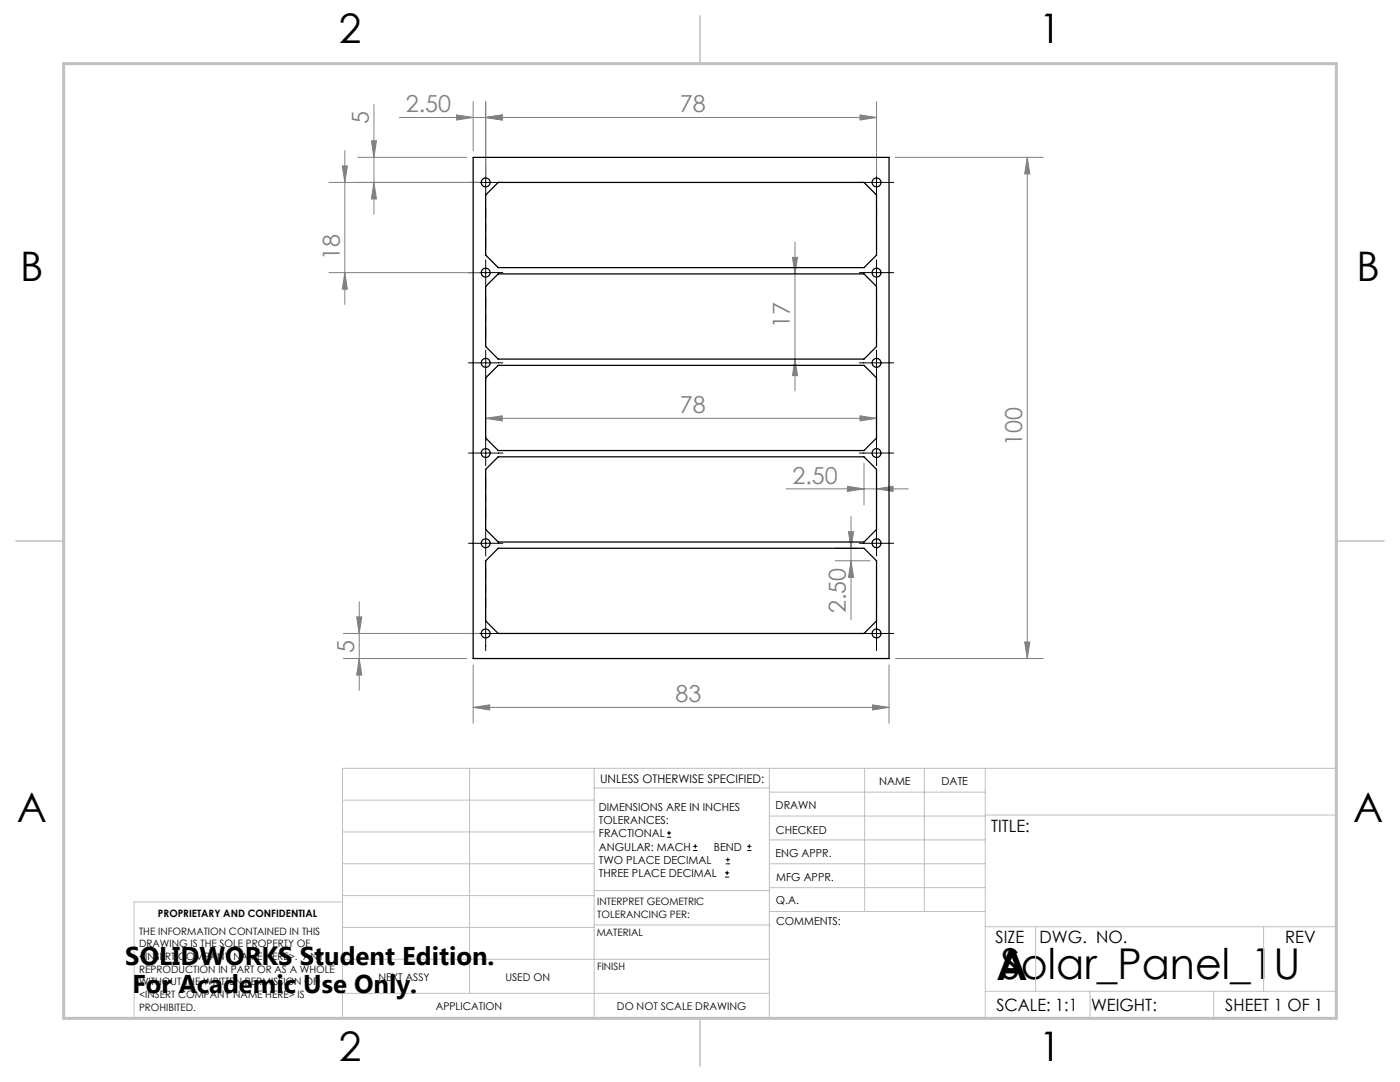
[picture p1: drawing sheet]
<svg xmlns="http://www.w3.org/2000/svg" width="279mm" height="216mm" viewBox="0 0 279 216" stroke-linecap="round" stroke-linejoin="round" font-family="sans-serif">
<g fill="none" stroke="#000" stroke-width=".2">
<path d="M93.5 36.4h6.9M96.9 33v5.9M171.5 36.4h6.9M174.9 33v5.9M93.5 54.4h6.9M96.9 51.9v5M171.5 54.4h6.9M174.9 51.9v5M93.5 72.4h6.9M96.9 69.9v5.9M171.5 72.4h6.9M174.9 69.9v5.9"/>
<path d="M93.5 90.4h6.9M96.9 87v5.9M171.5 90.4h6.9M174.9 87v5.9M93.5 108.4h6.9M96.9 105.9v5M171.5 108.4h6.9M174.9 105.9v5M93.5 126.4h6.9M96.9 123.9v5.9M171.5 126.4h6.9M174.9 123.9v5.9"/>
<path d="M133.1 167.1h.8M133.1 166.2h.8M133.5 165.8v.8M138.3 169.7h.9M138.3 168.9h.9M138.8 168.5v.8M144.7 175h.8M144.7 174.2h.8M144.8 172.4h.9M144.8 171.5h.9M145.1 173.8v.8M145.3 171.1v.8"/>
<path d="M149.1 169.7h.9M149.1 168.9h.9M149.5 168.5v.8"/>
</g>
<g fill="none" stroke="#808080" stroke-width=".2">
<path d="M65.6 36.4h30.1M68.3 33.1h1l-.5 3.3zM68.8 30.1v30.7M71.4 31.4h21.8M74.1 28.1h1l-.5 3.3zM74.6 20.9v21.9M74.6 36.4l.5 3.3h-1zM79.7 23.4h95.2M91.1 22.9l3.3 .5-3.3 .6zM94.4 20.3v9.8M96.9 23.4l3.3-.5v1.1zM96.9 20.3v14.8"/>
<path d="M171.6 22.9l3.3 .5-3.3 .6zM174.9 20.3v14.8M178.7 31.4h29.5M205 31.4v100M205 31.4l.5 3.3h-1zM65.6 54.4h30.1M68.8 54.4l.5 3.3h-1zM158.1 51.3h1.1l-.5 3.4zM158.7 48.3v29.7M158.7 71.7l.5 3.3h-1.1zM96.9 83.5l3.3-.5v1zM96.9 83.5h78"/>
<path d="M156.9 97.5h24.4M169.1 97l3.3 .5-3.3 .6zM171.6 83l3.3 .5-3.3 .5zM172.4 92.4v8.3M174.9 97.5l3.3-.5v1.1zM174.9 94.9v5.8M166.7 111.9h7M166.7 109.4h4.5M169.3 106.1h1.1l-.6 3.3zM169.8 103.1v20.6M169.8 111.9l.6 3.3h-1.1zM68.5 131.4h24.7"/>
<path d="M68.5 126.4h27.2M71.2 123.1h1l-.5 3.3zM71.7 131.4l.5 3.3h-1zM71.7 120.1v17.7M94.4 132.7v11.6M177.4 132.7v11.6M178.7 131.4h29.5M204.5 128.1h1l-.5 3.3zM94.4 141.2l3.3-.6v1.1zM94.4 141.2h83M174.1 140.6l3.3 .6-3.3 .5z"/>
</g>
<path d="M96.9 49.3v-7.8M174.9 49.3v-7.8M96.9 67.3v-7.8M174.9 67.3v-7.8M96.9 103.3v-7.8M174.9 103.3v-7.8M96.9 121.3v-7.8M174.9 121.3v-7.8" fill="none" stroke="#000" stroke-width=".2" stroke-dasharray="15.2 1.3 1.3 1.3" stroke-dashoffset="13.2"/>
<g fill="none" stroke="#c0c0c0" stroke-width=".2">
<path d="M68.4 159.7h50.2M93.7 153.3v44.9M118.6 153.3v49.9M118.6 157.2h34.9M153.5 153.3v49.9M153.5 158.1h43.1M172.6 153.3v28.6M184.5 153.3v28.6M196.6 153.3v49.9M68.4 180h-41.6v23.2h239.9v-49.9h-198.3v49.9M68.4 178.7h50.2M68.4 172.4h50.2"/>
<path d="M68.4 166h50.2M118.6 177.7h35.1M153.5 167.6h43.1M153.5 162.8h43.1M153.5 172.4h43.1M153.5 177.1h43.1M196.6 162.6h70.1M68.4 198.2h85.1M68.4 185.1h50.2M68.4 191.4h50.2M118.6 191.4h34.9M118.6 184.6h35.1"/>
<path d="M153.7 181.9h42.9M196.6 197.8h70.1M196.6 184.9h70.1M206.7 184.9v12.9M217.5 197.8v5.4M242.2 197.8v5.4M252.2 184.9v12.9"/>
</g>
<path d="M139.7 3.2v9.5M3.2 107.9h9.5M266.7 107.9h9.5M139.7 203.2v9.5" fill="none" stroke="#c0c0c0" stroke-width=".3"/>
<path d="M12.7 12.7h254v190.5h-254z" fill="none" stroke="#c0c0c0" stroke-width=".6"/>
<g fill="#808080">
<path d="M96.9 23.4l3.3-.5v1.1zM91.1 22.9l3.3 .5-3.3 .6zM174.9 97.5l3.3-.5v1.1zM169.1 97l3.3 .5-3.3 .6z"/>
<path d="M96.9 23.4l3.3-.5v1.1zM171.6 22.9l3.3 .5-3.3 .6zM94.4 141.2l3.3-.6v1.1zM174.1 140.6l3.3 .6-3.3 .5zM96.9 83.5l3.3-.5v1zM171.6 83l3.3 .5-3.3 .5z"/>
<path d="M74.6 36.4l.5 3.3h-1zM74.1 28.1h1l-.5 3.3zM204.5 128.1h1l-.5 3.3zM205 31.4l.5 3.3h-1zM169.8 111.9l.6 3.3h-1.1zM169.3 106.1h1.1l-.6 3.3z"/>
<path d="M68.3 33.1h1l-.5 3.3zM68.8 54.4l.5 3.3h-1zM71.2 123.1h1l-.5 3.3zM71.7 131.4l.5 3.3h-1zM158.1 51.3h1.1l-.5 3.4zM158.7 71.7l.5 3.3h-1.1z"/>
</g>
<g fill="none" stroke="#000" stroke-width=".25">
<path d="M94.4 31.4h83v100h-83zM99.4 36.4h73l2.5 2.5v12l-2.5 2.5h-73l-2.5-2.5v-12zM99.4 54.7h73l2.5 2.5v12l-2.5 2.5h-73l-2.5-2.5v-12zM99.4 72.9h73l2.5 2.5v12l-2.5 2.5h-73l-2.5-2.5v-12zM96.9 93.7l2.5-2.5h73l2.5 2.5v12l-2.5 2.5h-73l-2.5-2.5zM99.4 109.4h73l2.5 2.5v12l-2.5 2.5h-73l-2.5-2.5v-12z"/>
<circle cx="96.9" cy="36.4" r=".89"/>
<circle cx="174.9" cy="36.4" r=".89"/>
<circle cx="96.9" cy="54.4" r=".89"/>
<circle cx="174.9" cy="54.4" r=".89"/>
<circle cx="96.9" cy="72.4" r=".89"/>
<circle cx="174.9" cy="72.4" r=".89"/>
<circle cx="96.9" cy="90.4" r=".89"/>
<circle cx="174.9" cy="90.4" r=".89"/>
<circle cx="96.9" cy="108.4" r=".89"/>
<circle cx="174.9" cy="108.4" r=".89"/>
<circle cx="96.9" cy="126.4" r=".89"/>
<circle cx="174.9" cy="126.4" r=".89"/>
</g>
<g font-size="8.5">
<text x="198.9" y="195.5">A</text>
<text x="199.7" y="195.4">Solar_Panel_1U</text>
</g>
<g font-size="8.1">
<text x="67.6" y="8.5">2</text>
<text x="207.3" y="8.5">1</text>
<text x="4" y="56.1">B</text>
<text x="270.7" y="56.1">B</text>
<text x="3.3" y="164.1">A</text>
<text x="270" y="164.1">A</text>
<text x="67.6" y="211.7">2</text>
<text x="207.3" y="211.7">1</text>
</g>
<g font-size="5.1">
<text x="25" y="192.5">SOLIDWORKS Student Edition.</text>
<text x="26.4" y="198.1">For Academic Use Only.</text>
</g>
<g font-size="4.7" fill="#808080">
<text x="81" y="22.4">2.50</text>
<text x="135.7" y="22.4">78</text>
<text x="73.6" y="24.7" transform="rotate(-90 73.6 24.7)">5</text>
<text x="67.8" y="51.8" transform="rotate(-90 67.8 51.8)">18</text>
<text x="157.6" y="65.4" transform="rotate(-90 157.6 65.4)">17</text>
<text x="135.7" y="82.5">78</text>
<text x="204" y="89" transform="rotate(-90 204 89)">100</text>
<text x="158.2" y="96.5">2.50</text>
<text x="168.8" y="122.4" transform="rotate(-90 168.8 122.4)">2.50</text>
<text x="70.7" y="130.4" transform="rotate(-90 70.7 130.4)">5</text>
<text x="134.8" y="140.1">83</text>
</g>
<g font-size="3.4">
<text x="197.8" y="166">TITLE:</text>
<text x="198.7" y="188.1">SIZE</text>
<text x="207.5" y="188.1">DWG. NO.</text>
<text x="256.5" y="188.2">REV</text>
<text x="198.8" y="201.7">SCALE: 1:1</text>
<text x="217.7" y="201.8">WEIGHT:</text>
<text x="244.5" y="201.7">SHEET 1 OF 1</text>
</g>
<text font-size="2.4" x="119.8" y="156.2">UNLESS OTHERWISE SPECIFIED:</text>
<g font-size="2.2">
<text x="119.5" y="161.8">DIMENSIONS ARE IN INCHES</text>
<text x="154.8" y="161.4">DRAWN</text>
<text x="175.4" y="156.6">NAME</text>
<text x="187.9" y="156.7">DATE</text>
<text x="119.5" y="164.4">TOLERANCES:</text>
<text x="119.5" y="167.1">FRACTIONAL</text>
<text x="154.9" y="166.3">CHECKED</text>
<text x="119.5" y="169.7">ANGULAR: MACH</text>
<text x="119.5" y="172.4">TWO PLACE DECIMAL</text>
<text x="142.5" y="169.7">BEND</text>
<text x="154.8" y="171">ENG APPR.</text>
<text x="119.5" y="175">THREE PLACE DECIMAL</text>
<text x="154.9" y="175.7">MFG APPR.</text>
<text x="154.9" y="180.4">Q.A.</text>
<text x="154.9" y="184.6">COMMENTS:</text>
</g>
<g font-size="2.1">
<text x="75.5" y="195.7">NEXT ASSY</text>
<text x="100.9" y="195.7">USED ON</text>
<text x="86.9" y="201.5">APPLICATION</text>
<text x="123.1" y="201.6">DO NOT SCALE DRAWING</text>
</g>
<g font-size="2">
<text x="31.5" y="182.9">PROPRIETARY AND CONFIDENTIAL</text>
<text x="119.2" y="180.6">INTERPRET GEOMETRIC</text>
<text x="119.2" y="183.1">TOLERANCING PER:</text>
<text x="27.8" y="186.5">THE INFORMATION CONTAINED IN THIS</text>
<text x="27.8" y="189">DRAWING IS THE SOLE PROPERTY OF</text>
<text x="27.8" y="191.6">&lt;INSERT COMPANY NAME HERE&gt;. ANY</text>
<text x="119.1" y="186.7">MATERIAL</text>
<text x="27.8" y="194.1">REPRODUCTION IN PART OR AS A WHOLE</text>
<text x="27.8" y="196.6">WITHOUT THE WRITTEN PERMISSION OF</text>
<text x="119.1" y="193.5">FINISH</text>
<text x="27.8" y="199.1">&lt;INSERT COMPANY NAME HERE&gt; IS</text>
<text x="27.8" y="201.7">PROHIBITED.</text>
</g>
</svg>
